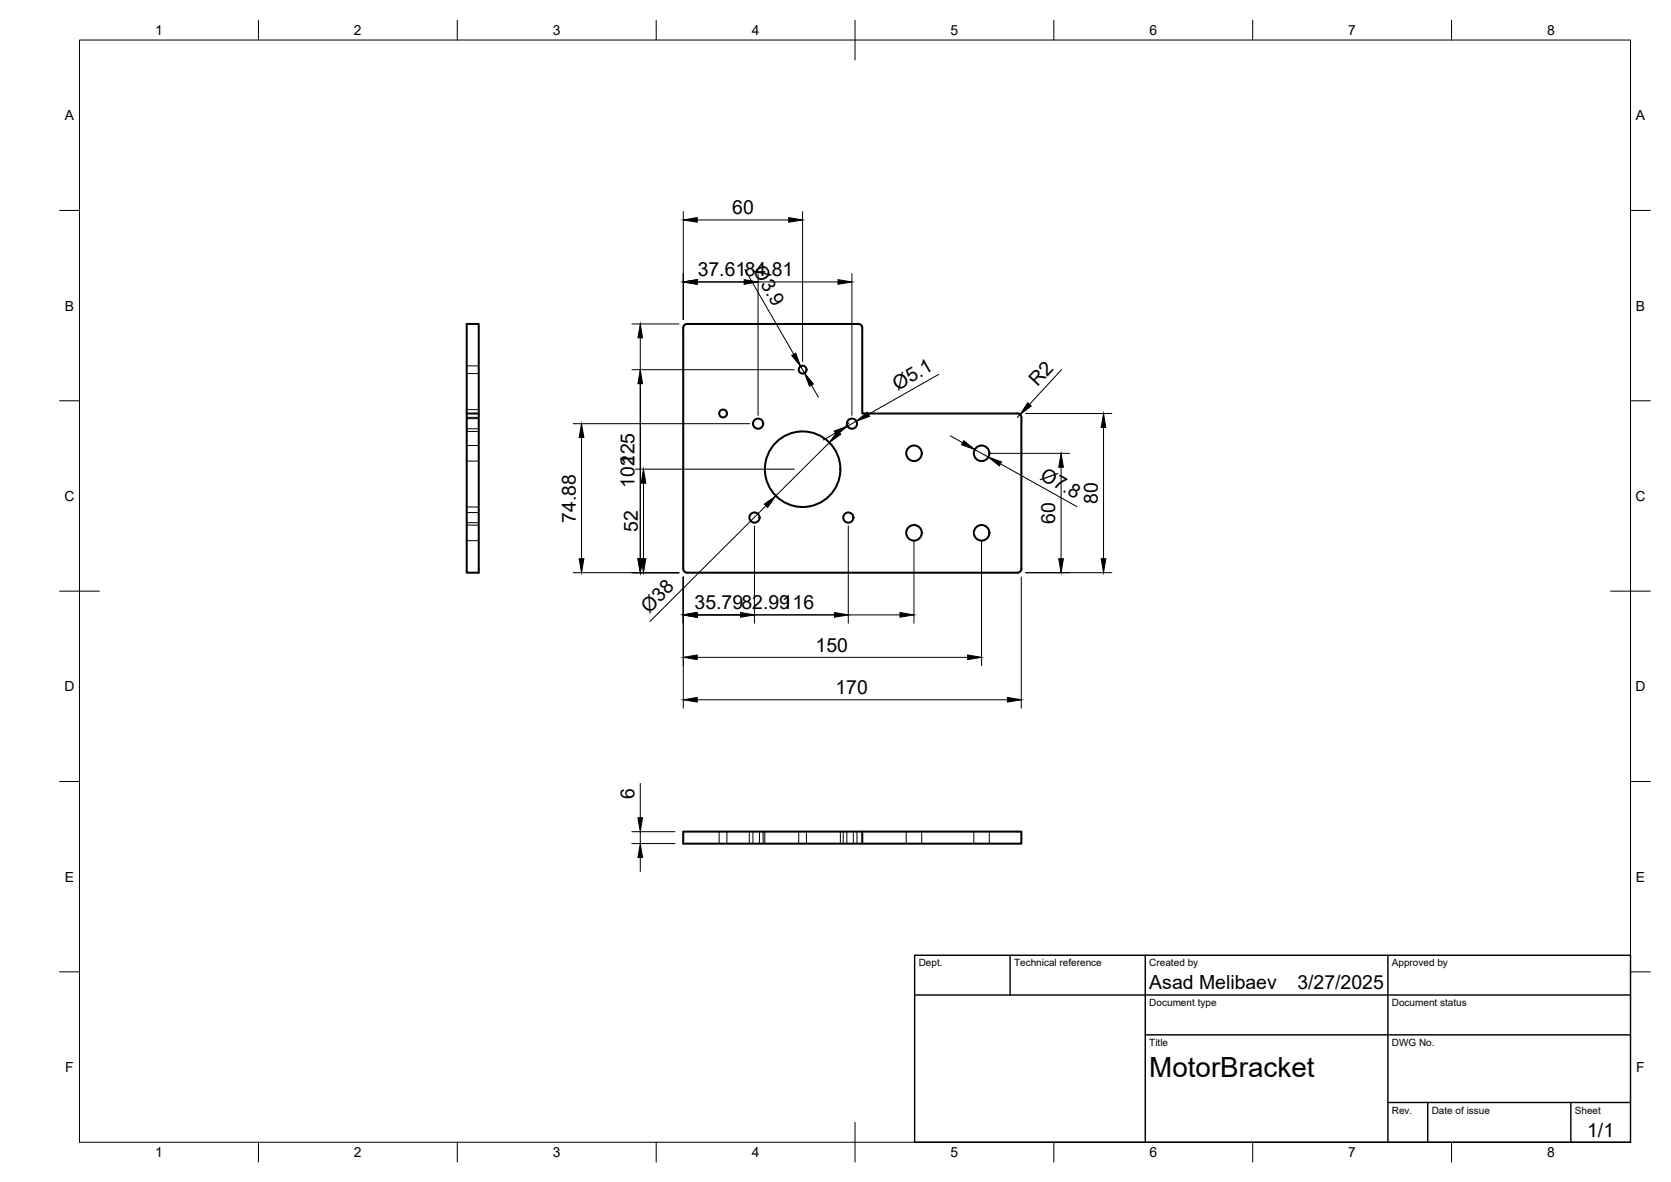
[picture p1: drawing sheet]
<svg xmlns="http://www.w3.org/2000/svg" width="420mm" height="297mm" viewBox="0 0 420 297" stroke-linecap="round" stroke-linejoin="round" font-family="sans-serif">
<!-- layer: Visible -->
<g fill="none" stroke="#000" stroke-width=".51">
<path d="M117.3 103.9h3.1v40h-3.1v-62.5h3.1v22.5M256.8 104.9v38M256.8 104.9a.97 .97 0 0 0-1-1h-39v-21.5a.97 .97 0 0 0-1-1h-43a1.01 1.01 0 0 0-1 1v60.5a1.01 1.01 0 0 0 1 1h83a1.01 1.01 0 0 0 1-1M216.8 209h40v3h-85v-3h45v3"/>
<circle cx="201.8" cy="92.9" r=".98"/>
<circle cx="181.8" cy="103.9" r=".98"/>
<circle cx="190.6" cy="106.5" r="1.28"/>
<circle cx="201.8" cy="117.9" r="9.5"/>
<circle cx="214.2" cy="106.5" r="1.28"/>
<circle cx="229.8" cy="113.9" r="1.96"/>
<circle cx="246.8" cy="113.9" r="1.96"/>
<circle cx="189.7" cy="130.1" r="1.28"/>
<circle cx="213.3" cy="130.1" r="1.28"/>
<circle cx="229.8" cy="133.9" r="1.96"/>
<circle cx="246.8" cy="133.9" r="1.96"/>
</g>
<!-- layer: Hidden -->
<g fill="none" stroke="#000" stroke-width=".25">
<path d="M117.3 91.9h3.1M117.3 93.9h3.1M117.3 102.9h3.1M117.3 104.9h3.1M117.3 112h3.1M117.3 115.9h3.1M117.3 105.2h3.1M117.3 107.7h3.1M117.3 108.4h3.1M117.3 132h3.1M117.3 135.9h3.1M117.3 128.8h3.1"/>
<path d="M117.3 131.3h3.1M117.3 127.4h3.1M180.8 209v3M182.8 209v3M188.4 209v3M189.3 209v3M191 209v3M191.9 209v3M192.3 209v3M200.8 209v3M202.8 209v3M211.3 209v3"/>
<path d="M212 209v3M212.9 209v3M214.6 209v3M215.5 209v3M227.9 209v3M231.8 209v3M244.9 209v3M248.8 209v3"/>
</g>
<!-- layer: BORDER -->
<g fill="none" stroke="#000" stroke-width=".25">
<path d="M20 10.1h390v276.9h-390zM65 5.1v5M115 5.1v5M165 5.1v5M215 5.1v10M265 5.1v5M315 5.1v5M365 5.1v5M15 52.9h5M410 52.9h5M15 100.7h5M410 100.7h5"/>
<path d="M15 148.6h10M405 148.6h10M15 196.4h5M410 196.4h5M15 244.2h5M410 244.2h5M65 287v5M115 287v5M165 287v5M215 282.1v9.9M265 287v5M315 287v5"/>
<path d="M365 287v5"/>
</g>
<!-- layer: TITLEBLOCK -->
<path d="M230 240.1h180v46.9h-180zM230 250h180M254 240.1v9.9M288 240.1v46.9M349 240.1v46.9M288 260.1h122M349 277.1h61M359 277.1v9.9M395 277.1v9.9" fill="none" stroke="#000" stroke-width=".36"/>
<!-- layer: FD_Dimensions -->
<g fill="none" stroke="#000" stroke-width=".25">
<path d="M171.8 53.2v27.1M175.3 55.3h23M201.8 53.2v37.6M175.3 70.9h35.4M187.3 67.7l12.3 21.3M190.6 68.8v35.6M214.2 68.8v35.6M158.9 81.4h11.8M158.9 92.9h40.8M161 84.9v55.5M201.3 92.1l1 1.7M204 96.8l1.8 3"/>
<path d="M236.1 94.1l-17.7 10M267 92.9l-8.1 8.7M144.1 106.5h44.4M146.2 110v30.4M159.7 117.9h40M208.5 111.2l-13.4 13.4M210.1 108.8l-3.1 1.8M213.5 106.3l-2.5 2.4M215.3 105.8l-2.2 1.3M239 109.5l3 1.8M245.1 113l3.4 1.9M248.9 113.9h20"/>
<path d="M251.6 116.6l19.2 10.7M256.5 104.2l-.7 .7M257.9 103.9h21.7M266.8 117.4v23M277.5 107.4v33M161.8 121.4v19M189.7 132.2v24.4M192.6 127.1l-29.2 29.1M213.3 132.2v24.4M229.8 136v20.6M246.8 136v31.3M144.1 143.9h26.6"/>
<path d="M171.8 145v33M175.3 154.5h51M256.8 145v33M257.9 143.9h21.7M175.3 175.9h78M175.3 165.2h68M161 196.9v8.6M158.9 212h10.8M158.9 209h10.8M161 209v3M161 215.5v3.5"/>
</g>
<g fill="#000" stroke="#000" stroke-width=".25">
<path d="M171.8 55.3l3.5-.6v1.1zM198.3 54.7l3.5 .6-3.5 .5zM171.8 70.9l3.5-.6v1.1zM187.1 70.3l3.5 .6-3.5 .5zM210.7 70.3l3.5 .6-3.5 .5zM161 81.4l.6 3.5h-1.2zM161 92.9l.6 3.5h-1.2zM199.1 89.3l1-.6 1.2 3.4zM202.3 93.8l2.2 2.7-1 .6zM146.2 106.5l.6 3.5h-1.2zM209.8 108.3l3.3-1.2-2.8 2.2zM210.6 108.3l.8 .8-2.9 2.1z"/>
<path d="M215.3 105.8l2.8-2.2 .6 1zM242.3 110.8l2.8 2.2-3.3-1.2zM248.5 114.9l3.3 1.2-.5 1zM258.4 101.2l.9 .8-2.8 2.2zM266.8 113.9l.6 3.5h-1.2zM277.5 103.9l.5 3.5h-1.1zM161.8 117.9l.6 3.5h-1.2zM192.2 126.7l2.9-2.1-2.1 2.9zM145.6 140.4h1.2l-.6 3.5zM160.4 140.4h1.2l-.6 3.5zM161.2 140.4h1.2l-.6 3.5zM171.8 154.5l3.5-.6v1.2z"/>
<path d="M186.2 153.9l3.5 .6-3.5 .6zM209.8 153.9l3.5 .6-3.5 .6zM226.3 153.9l3.5 .6-3.5 .6zM266.2 140.4h1.2l-.6 3.5zM276.9 140.4h1.1l-.5 3.5zM171.8 175.9l3.5-.6v1.1zM171.8 165.2l3.5-.6v1.2zM243.3 164.6l3.5 .6-3.5 .6zM253.3 175.3l3.5 .6-3.5 .5zM161 212l.6 3.5h-1.2zM160.4 205.5h1.2l-.6 3.5z"/>
</g>
<text font-size="7" x="289" y="270.6">MotorBracket</text>
<g font-size="4.9">
<text x="184.1" y="53.8">60</text>
<text x="175.4" y="69.4">37.6184.81</text>
<text x="189.2" y="68" transform="rotate(60 189.2 68)">Ø3.9</text>
<text x="225.6" y="98.2" transform="rotate(-30 225.6 98.2)">Ø5.1</text>
<text x="260.9" y="97.4" transform="rotate(-47 260.9 97.4)">R2</text>
<text x="159.5" y="116.9" transform="rotate(-90 159.5 116.9)">125</text>
<text x="159.5" y="122.6" transform="rotate(-90 159.5 122.6)">102</text>
<text x="261.3" y="120.3" transform="rotate(29 261.3 120.3)">Ø7.8</text>
<text x="144.8" y="131.3" transform="rotate(-90 144.8 131.3)">74.88</text>
<text x="265.3" y="131.6" transform="rotate(-90 265.3 131.6)">60</text>
<text x="276" y="126.6" transform="rotate(-90 276 126.6)">80</text>
<text x="160.3" y="133.6" transform="rotate(-90 160.3 133.6)">52</text>
<text x="163.2" y="154.2" transform="rotate(-45 163.2 154.2)">Ø38</text>
<text x="174.6" y="153.1">35.7982.99116</text>
<text x="205.1" y="163.7">150</text>
<text x="210.1" y="174.4">170</text>
<text x="159.5" y="200.8" transform="rotate(-90 159.5 200.8)">6</text>
<text x="289" y="248.5">Asad Melibaev</text>
<text x="326.2" y="248.5">3/27/2025</text>
<text x="399.1" y="285.7">1/1</text>
</g>
<g font-size="3.5">
<text x="39" y="8.8">1</text>
<text x="89" y="8.8">2</text>
<text x="139" y="8.8">3</text>
<text x="189" y="8.8">4</text>
<text x="239" y="8.8">5</text>
<text x="289" y="8.8">6</text>
<text x="339" y="8.8">7</text>
<text x="389" y="8.8">8</text>
<text x="16.3" y="30.2">A</text>
<text x="411.3" y="30.2">A</text>
<text x="16.3" y="78">B</text>
<text x="411.3" y="78">B</text>
<text x="16.2" y="125.9">C</text>
<text x="411.2" y="125.9">C</text>
<text x="16.2" y="173.7">D</text>
<text x="411.2" y="173.7">D</text>
<text x="16.3" y="221.6">E</text>
<text x="411.3" y="221.6">E</text>
<text x="16.4" y="269.4">F</text>
<text x="411.4" y="269.4">F</text>
<text x="39" y="290.8">1</text>
<text x="89" y="290.8">2</text>
<text x="139" y="290.8">3</text>
<text x="189" y="290.8">4</text>
<text x="239" y="290.8">5</text>
<text x="289" y="290.8">6</text>
<text x="339" y="290.8">7</text>
<text x="389" y="290.8">8</text>
</g>
<g font-size="2.5">
<text x="231" y="242.9">Dept.</text>
<text x="255" y="242.9">Technical reference</text>
<text x="289" y="242.9">Created by</text>
<text x="350" y="242.9">Approved by</text>
<text x="289" y="252.8">Document type</text>
<text x="350" y="252.8">Document status</text>
<text x="289" y="262.9">Title</text>
<text x="350" y="262.9">DWG No.</text>
<text x="350" y="279.9">Rev.</text>
<text x="360" y="279.9">Date of issue</text>
<text x="396" y="279.9">Sheet</text>
</g>
</svg>
